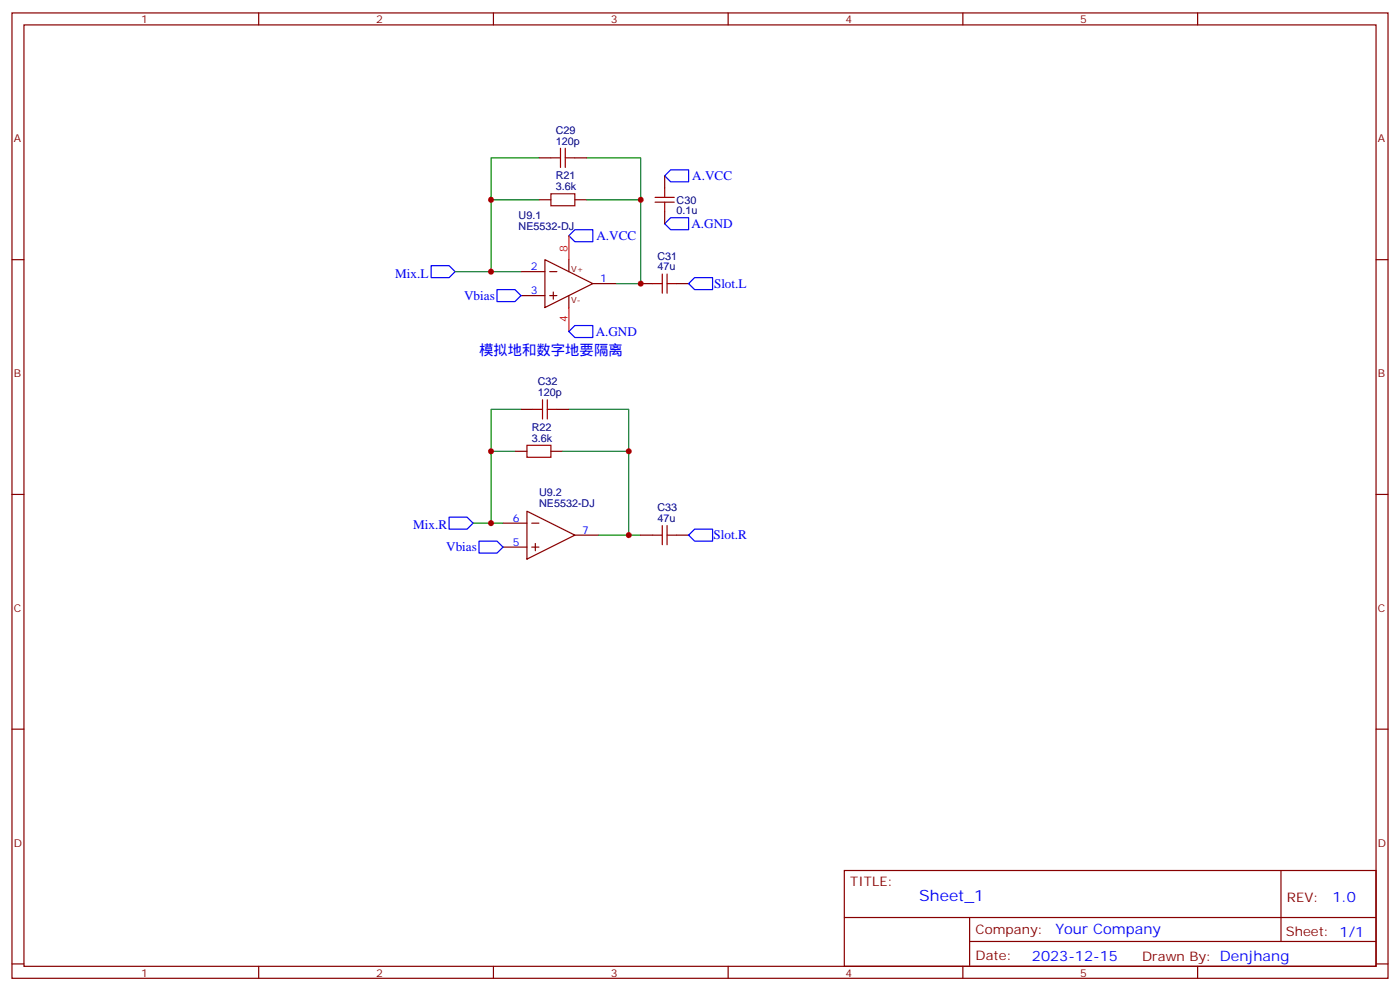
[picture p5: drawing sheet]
<svg xmlns="http://www.w3.org/2000/svg" width="412mm" height="292mm" viewBox="0 0 412 292" stroke-linecap="round" stroke-linejoin="round" font-family="sans-serif">
<g fill="none" stroke="#870000" stroke-width=".35">
<path d="M3.5 3.8h405.4v284.3h-405.4zM7.1 7.3h398.2v277.3h-398.2zM76.2 3.8v3.5M145.3 3.8v3.5M214.5 3.8v3.5M283.6 3.8v3.5M352.8 3.8v3.5M158.7 58.8h3.6M158.7 46.5h3.6M169.3 58.8h3.6M169.3 46.5h3.6M195.8 51.8v3.5"/>
<path d="M3.5 76.5h3.6M160.5 76.5l14.1 7-14.1 7.1zM167.6 76.5v3.5M195.8 62.4v3.5M405.3 76.5h3.6M153.5 80h7M153.5 87.1h7M161.9 80h2.1M161.9 87.1h2.1M163 86v2.1M167.6 87.1v3.5M174.6 83.5h7.1"/>
<path d="M188.7 83.5h3.6M199.3 83.5h3.5M151.7 132.9h3.5M153.5 120.6h3.5M162.3 132.9h3.5M164 120.6h3.6M3.5 145.6h3.6M148.2 154.1h7M155.2 150.6l14.1 7-14.1 7.1zM156.6 154.1h2.1M169.3 157.6h7.1M188.7 157.6h3.6"/>
<path d="M199.3 157.6h3.5M405.3 145.6h3.6M148.2 161.1h7M156.6 161.1h2.1M157.7 160.1v2.1M3.5 214.8h3.6M405.3 214.8h3.6M248.7 256.4h156.6v28.2h-156.6zM377.3 256.4v20.9M248.7 270.2h156.5M285.6 277.3h119.6M285.6 270.2v14.2"/>
<path d="M3.5 283.9h3.6M76.2 284.6v3.5M145.3 284.6v3.5M214.5 284.6v3.5M283.6 284.6v3.5M352.8 284.6v3.5M405.3 283.9h3.6"/>
</g>
<path d="M197.6 50h5.2v3.6h-5.2l-1.8-1.8zM127 78.2h5.3l1.8 1.8-1.8 1.8h-5.3zM169.3 67.7h5.3v3.5h-5.3l-1.7-1.8zM195.8 65.9l1.8-1.8h5.2v3.6h-5.2zM146.4 85.3h5.3l1.8 1.8-1.8 1.7h-5.3zM167.6 97.6l1.7-1.7h5.3v3.5h-5.3zM204.6 81.8h5.3v3.5h-5.3l-1.8-1.8zM132.3 152.3h5.3l1.7 1.8-1.7 1.8h-5.3zM141.1 159.4h5.3l1.8 1.7-1.8 1.8h-5.3zM204.6 155.9h5.3v3.5h-5.3l-1.8-1.8z" fill="none" stroke="#00f" stroke-width=".35"/>
<path d="M158.7 46.5h-14.1v12.3M158.7 58.8h-14.1v21.2M172.9 46.5h15.8v12.3M172.9 58.8h15.8v24.7h-7M134.1 80h19.4M151.7 132.9h-7.1v21.2M153.5 120.6h-8.9v12.3M165.8 132.9h19.4v24.7h-8.8M167.6 120.6h17.6v12.3M139.3 154.1h8.9M185.2 157.6h3.5" fill="none" stroke="#008700" stroke-width=".35"/>
<g fill="none" stroke="#a10000" stroke-width=".35">
<path d="M162.3 57.1h7v3.5h-7zM162.3 46.5h2.8M165.1 43.7v5.6M166.5 46.5h2.8M166.5 43.7v5.6M193 59.5h5.6M193 58.1h5.6M195.8 55.3v2.8M195.8 59.5v2.9M192.3 83.5h2.8M195.1 80.7v5.7M196.5 83.5h2.8"/>
<path d="M196.5 80.7v5.7M159.8 117.8v5.6M161.2 117.8v5.6M155.2 131.2h7.1v3.5h-7.1zM157 120.6h2.8M161.2 120.6h2.8M192.3 157.6h2.8M195.1 154.8v5.6M196.5 154.8v5.6M196.5 157.6h2.8"/>
</g>
<path d="M167.6 69.4v7.1M167.6 90.6v7" fill="none" stroke="#f00" stroke-width=".35"/>
<g fill="#c00">
<circle cx="144.6" cy="132.9" r=".88"/>
<circle cx="144.6" cy="154.1" r=".88"/>
<circle cx="144.6" cy="58.8" r=".88"/>
<circle cx="144.6" cy="80" r=".88"/>
<circle cx="185.2" cy="132.9" r=".88"/>
<circle cx="188.7" cy="58.8" r=".88"/>
<circle cx="185.2" cy="157.6" r=".88"/>
<circle cx="188.7" cy="83.5" r=".88"/>
</g>
<text font-size="4.6" fill="#00f" x="270.8" y="265.4">Sheet_1</text>
<g font-size="4.2" fill="#00f">
<text x="141.1" y="104.7">模拟地和数字地要隔离</text>
<text x="392.5" y="265.7">1.0</text>
<text x="310.9" y="275.2">Your Company</text>
<text x="304" y="283">2023-12-15</text>
</g>
<g font-size="3.9" fill="#00f">
<text x="203.9" y="53">A.VCC</text>
<text x="175.7" y="70.7">A.VCC</text>
<text x="203.7" y="67.2">A.GND</text>
<text x="116.4" y="81.8">Mix.L</text>
<text x="136.7" y="88.3">Vbias</text>
<text x="210.3" y="84.8">Slot.L</text>
<text x="175.5" y="98.9">A.GND</text>
<text x="121.7" y="155.9">Mix.R</text>
<text x="210.2" y="158.9">Slot.R</text>
<text x="131.4" y="162.4">Vbias</text>
</g>
<g font-size="3.9" fill="#800">
<text x="250.5" y="261">TITLE:</text>
<text x="379.1" y="265.7">REV:</text>
<text x="287.4" y="275.2">Company:</text>
<text x="378.7" y="275.8">Sheet: 1/1</text>
<text x="287.4" y="282.9">Date:</text>
<text x="336.4" y="282.9">Drawn By: Denjhang</text>
</g>
<g font-size="3.2" fill="#800">
<text x="41.6" y="6.8">1</text>
<text x="110.8" y="6.8">2</text>
<text x="179.9" y="6.8">3</text>
<text x="249.1" y="6.8">4</text>
<text x="318.2" y="6.8">5</text>
<text x="4.1" y="41.9">A</text>
<text x="405.9" y="41.9">A</text>
<text x="4.1" y="111.1">B</text>
<text x="405.9" y="111.1">B</text>
<text x="4.1" y="180.2">C</text>
<text x="405.9" y="180.2">C</text>
<text x="4.1" y="249.3">D</text>
<text x="405.9" y="249.3">D</text>
<text x="41.6" y="287.6">1</text>
<text x="110.8" y="287.6">2</text>
<text x="179.9" y="287.6">3</text>
<text x="249.1" y="287.6">4</text>
<text x="318.2" y="287.6">5</text>
</g>
<g font-size="3.2" fill="#000080">
<text x="163.7" y="39.4">C29</text>
<text x="163.7" y="42.6">120p</text>
<text x="163.7" y="52.8">R21</text>
<text x="163.7" y="56">3.6k</text>
<text x="199.3" y="60">C30</text>
<text x="152.8" y="64.5">U9.1</text>
<text x="199.3" y="63.1">0.1u</text>
<text x="152.8" y="67.7">NE5532-DJ</text>
<text x="193.7" y="76.5">C31</text>
<text x="193.7" y="79.7">47u</text>
<text x="158.4" y="113.5">C32</text>
<text x="158.4" y="116.7">120p</text>
<text x="156.6" y="130.1">3.6k</text>
<text x="156.6" y="126.9">R22</text>
<text x="158.8" y="149.4">NE5532-DJ</text>
<text x="158.8" y="146.2">U9.2</text>
<text x="193.7" y="153.7">47u</text>
<text x="193.7" y="150.6">C33</text>
</g>
<g font-size="3.2" fill="#f00">
<text x="167.2" y="74.4" transform="rotate(-90 167.2 74.4)">8</text>
<text x="167.2" y="94.7" transform="rotate(-90 167.2 94.7)">4</text>
</g>
<g font-size="3.2" fill="#00f">
<text x="156.4" y="79.7">2</text>
<text x="176.7" y="83.2">1</text>
<text x="156.4" y="86.7">3</text>
<text x="151.1" y="153.7">6</text>
<text x="151.1" y="160.8">5</text>
<text x="171.4" y="157.3">7</text>
</g>
<g font-size="2.5" fill="#800">
<text x="168.3" y="80">V+</text>
<text x="168.3" y="89.2">V-</text>
</g>
</svg>
